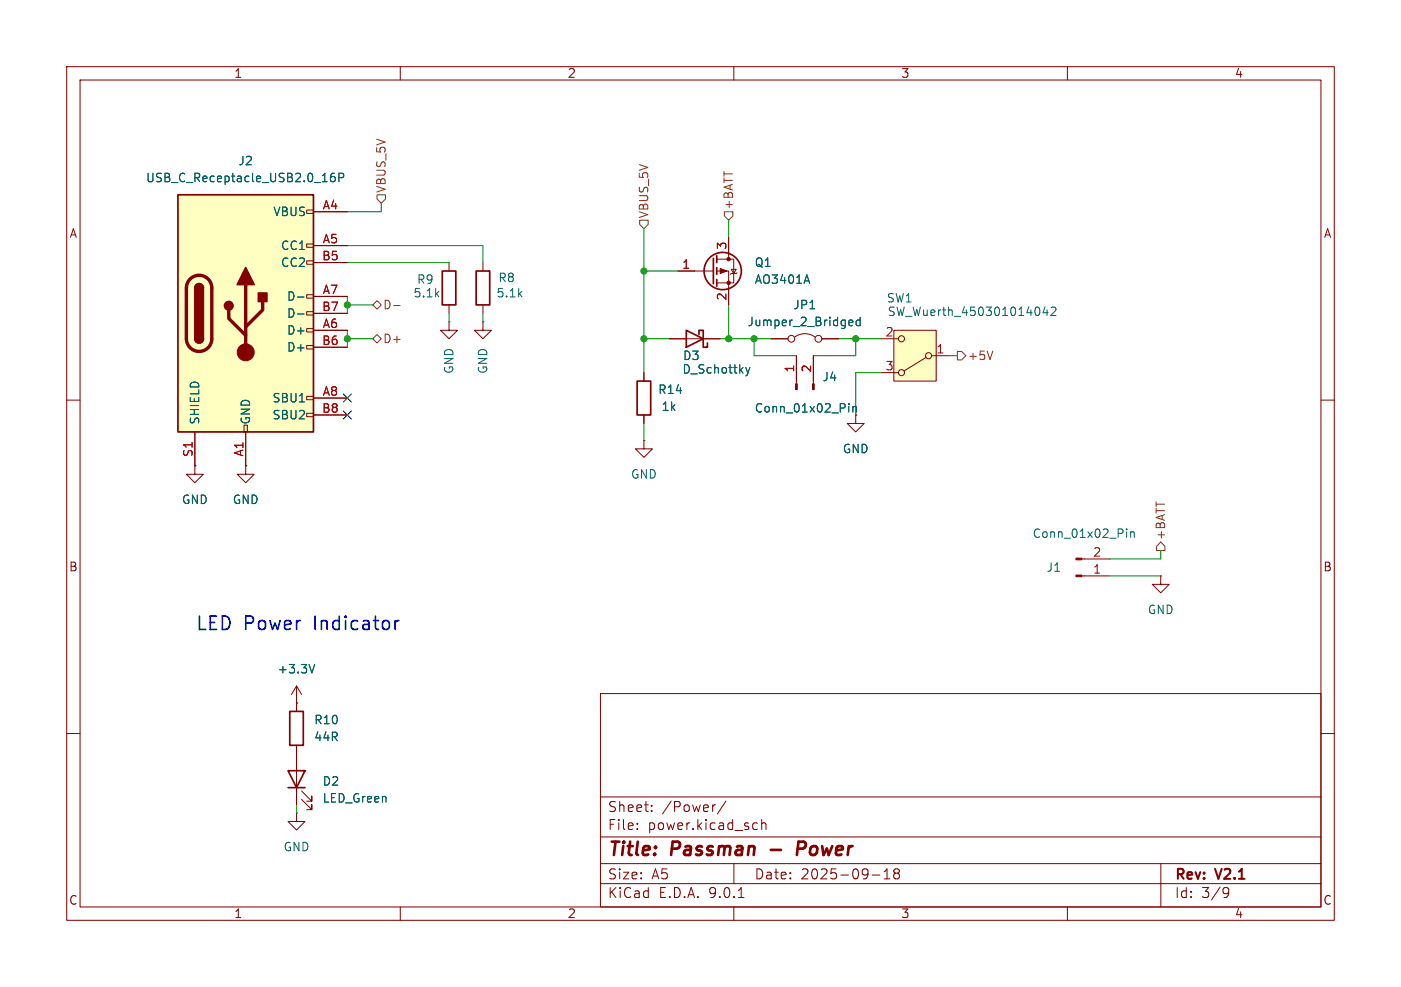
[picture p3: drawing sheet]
<svg xmlns="http://www.w3.org/2000/svg" width="210mm" height="148mm" viewBox="0 0 210 148" stroke-linecap="round" stroke-linejoin="round" font-family="sans-serif">
<g fill="none" stroke="#840000" stroke-width=".15">
<path d="M10 10h190v128h-190zM12 12h186v124h-186zM60 10v2M110 10v2M160 10v2M10 60h2M96.5 66v1.3h1.3l-1.3 1.3-1.3-1.3h1.3M96.5 66h.1M198 60h2M10 110h2M44.4 113v7.7M45.2 119.9l1.5 1.5v-.7v.7h-.7"/>
<path d="M45.2 118.6l1.5 1.5v-.7v.7h-.7M90 104h108v32h-108zM90 119.5h108M198 110h2M44.4 121.9v1.3h1.3l-1.3 1.3-1.2-1.3h1.2M44.4 121.9h.1M60 136v2M90 132.5h108M90 129.5h108M90 125.5h108M95.5 124.2v.2M95.5 123.5v.1"/>
<path d="M97.7 121.5v.2M97.7 120.8v.1M107.3 120.7l-.3 .1M108.8 120.1l-1.3 1.9M110 136v2M110 129.5v3M110.7 134.6h.8M113.1 123.4l.4 .1M113.5 124.3l-.4 .1M114.2 123.5a.37 .37 0 0 1 .6 .1v.8M114.2 122.9v1.5M130.8 131.2h1.1"/>
<path d="M132.5 131.8h.9M132.5 130.7l.5-.4v1.5M134.3 130.9l-.3 .3v.4l.3 .2 .4-.1 .1-.2v-.4l-.3-.2M134.3 130.9l-.3-.3v-.2l.3-.1 .4 .1 .1 .2v.2l-.3 .1M134.3 130.9h.2M160 136v2M174 129.5v6.5M183.6 133.1h.3l.2 .1a.99 .99 0 0 1-.3 1.4h-.3M184.2 133.7l-.3 .3h-.3"/>
</g>
<path d="M115.5 127.4h1.6M120.5 126.2h-.8l-.3 2M120.5 127.2l-.9 .1" fill="none" stroke="#840000" stroke-width=".4"/>
<path d="M43.2 115.6h2.5l-1.3 2.5zM43.2 118.1h2.5" fill="none" stroke="#840000" stroke-width=".25"/>
<path d="M26.7 29.2h20.3v35.6h-20.3z" fill="#ffffc2"/>
<g fill="none" stroke="#840000" stroke-width=".15">
<path d="M46 31.5h1v.5h-1zM46 36.6h1v.5h-1zM46 39.1h1v.5h-1zM47 31.8h5.1M47 36.8h5.1M47 39.4h5.1M67.3 39.4v1.2M72.4 39.4v1.2M107.4 38.9h2.6v3.5h-2.6M109.2 35.6v3.3M46 44.2h1v.5h-1zM46 46.7h1v.5h-1z"/>
<path d="M46 49.3h1v.5h-1zM46 51.8h1v.5h-1zM46 59.4h1v.5h-1zM47 44.5h5.1M47 47h5.1M47 49.5h5.1M47 52.1h5.1M47 59.7h5.1M67.3 48.3v1.2h1.3l-1.3 1.3-1.3-1.3h1.3M67.3 48.3h.1M67.3 45.7v1.3M72.4 48.3v1.2h1.3l-1.3 1.3-1.3-1.3h1.3"/>
<path d="M72.4 48.3h.1M72.4 45.7v1.3M101.6 40.6h5.3M107.4 40.6h1.8v5.1M109.6 40.4h.8l-.4 .6zM110.5 40.9l-.1 .1h-.8l-.1 .1M115.6 50.8h2.5M119.1 50.5a2.54 2.54 0 0 1 3.1 0M123.2 50.8h2.5M29.2 69.9v1.2h1.3l-1.3 1.3-1.3-1.3h1.3M29.2 69.9h.1M29.2 64.8v5.1"/>
<path d="M36.6 63.8h.5v1h-.5zM36.8 69.9v1.2h1.3l-1.3 1.3-1.2-1.3h1.2M36.8 69.9h.1M36.8 64.8v5.1M46 62h1v.5h-1zM47 62.2h5.1M162.2 86.4h4.2M162.2 83.8h4.2M174 86.4v1.2h1.3l-1.3 1.3-1.3-1.3h1.3M174 86.4h.1M44.4 105.4h.1M44.4 102.9l-.7 1.2"/>
<path d="M44.4 102.9l.8 1.2M44.4 102.9v3.8M44.4 111.8v1.2"/>
<circle cx="118.6" cy="50.8" r=".51"/>
<circle cx="122.7" cy="50.8" r=".51"/>
</g>
<g fill="none" stroke="#840000" stroke-width=".25">
<path d="M26.7 29.2h20.3v35.6h-20.3zM106.9 38.7v3.8M107.4 38.4v1M29.2 43.2a.64 .64 0 0 1 .6-.7 .64 .64 0 0 1 .7 .7M29.2 50.8a.64 .64 0 0 0 .6 .6 .64 .64 0 0 0 .7-.6M66.3 40.6h2v5.1h-2zM71.4 40.6h2v5.1h-2zM107.4 40.1v1M107.4 41.9v1M43.4 106.7h2.1v5.1h-2.1z"/>
<circle cx="108.3" cy="40.6" r="2.79"/>
</g>
<path d="M28.5 41.8a1.9 1.9 0 0 1 2.1-.4 1.9 1.9 0 0 1 1.1 1.8v7.6a1.91 1.91 0 0 1-1.9 1.9 1.91 1.91 0 0 1-1.9-1.9v-7.8a1.9 1.9 0 0 1 .6-1.2zM34.3 46.5v1.3l2.5 2.5M36.8 42.7v10.1M39.4 45.2v1.3l-2.6 2.5" fill="none" stroke="#840000" stroke-width=".51"/>
<g fill="#840000" stroke="#840000" stroke-width=".25">
<path d="M29.2 43.2h1.3v7.6h-1.3z"/>
<path d="M29.4 42.7a.64 .64 0 0 1 .7-.1 .64 .64 0 0 1 .4 .6h-1.3z"/>
<path d="M29.2 50.8h1.3a.64 .64 0 0 1-.7 .6 .64 .64 0 0 1-.6-.6z"/>
<path d="M36.8 40.1l1.3 2.6h-2.5z"/>
<path d="M38.7 43.9h1.3v1.3h-1.3z"/>
<circle cx="34.3" cy="45.8" r=".63"/>
</g>
<g fill="#840000" stroke="#840000" stroke-width=".15">
<path d="M107.9 40.3l1.1 .3-1.1 .4z"/>
<path d="M161.3 86.2h.9v.3h-.9z"/>
<path d="M161.3 83.7h.9v.2h-.9z"/>
<circle cx="36.8" cy="52.8" r="1.27"/>
<circle cx="109.2" cy="38.9" r=".25"/>
<circle cx="109.2" cy="42.4" r=".25"/>
</g>
<g fill="none" stroke="#006464" stroke-width=".15">
<path d="M50.1 26a.5 .5 0 0 0-.6 .5v.5l.2 .2h.3l.2-.1 .1-.4-.2-.2h-.3l-.3 .2M50.8 26.6h.6l.1-.2v-.3l-.2-.1h-.5v1.2M44.6 44.5h1M44.6 47.1h1M120.9 41.2l.5 1.3M127.3 48.8h.5M127.3 48.1l.4-.1 .1 .3-.6 .1M128.9 48.1l-.3-.1-.3 .2v.4l.2 .2h.4M128.9 47.6v1.2M168.9 79.3v.1M168.9 79.7v.9M169.5 79.7v.9"/>
<path d="M169.5 79.9l.2-.2 .3 .1v.8M47.2 99.6l-.5 1.3"/>
</g>
<path d="M134 49.5h6.3v7.7h-6.3z" fill="#ffffc2"/>
<g fill="none" stroke="#840000" stroke-width=".15">
<path d="M47 31.8h5.1M47 36.8h5.1M47 39.4h5.1M109.2 35.6v2.5M47 44.5h5.1M47 47h5.1M47 49.5h5.1M47 52.1h5.1M47 59.7h5.1M96.5 55.9v1.3M100.3 50.8h7.6M101.6 40.6h2.5"/>
<path d="M109.2 43.2v2.5M115.6 50.8h2.5M119.4 53.3v4.3M121.9 53.3v4.3M123.2 50.8h2.5M132.1 55.9h2.5M132.1 50.8h2.5M134 49.5h6.3v7.7h-6.3zM138.8 53.6l-3.3 2M139.7 53.3h2.5M29.2 69.9h.1M29.2 64.8v5.1"/>
<path d="M36.8 69.9h.1M36.8 64.8v5.1M47 62.2h5.1M96.5 62.2v1.3M128.3 62.2v1.3h1.2l-1.2 1.3-1.3-1.3h1.3M128.3 62.2h.1M44.4 105.4h.1M44.4 105.4v1.3M44.4 111.8v3.8M44.4 118.1v2.6"/>
<circle cx="135.1" cy="55.9" r=".46"/>
<circle cx="135.1" cy="50.8" r=".46"/>
<circle cx="139.2" cy="53.3" r=".46"/>
</g>
<g fill="none" stroke="#006464" stroke-width=".15">
<path d="M50.1 26a.5 .5 0 0 0-.6 .5v.5l.2 .2h.3l.2-.1 .1-.4-.2-.2h-.3l-.3 .2M50.8 26.6h.6l.1-.2v-.3l-.2-.1h-.5v1.2M44.6 44.5h1M44.6 47.1h1M111.8 55.1l.3 .9M112.1 56l-.1 .3-.2 .1M112.4 55.1l-.3 .9M120.9 41.2l.5 1.3M127.3 48.8h.5M127.3 48.1l.4-.1 .1 .3-.6 .1M128.9 48.1l-.3-.1-.3 .2v.4l.2 .2h.4M128.9 47.6v1.2"/>
<path d="M155.8 46.3v.8M156.7 46l-.4 .9h.8M157 46.5v.8M157.6 46.2l.4-.2 .2 .2 .1 .2-.8 .9h.8M127.2 60.5v.1M127.2 60.9v.9M127.8 60.9v.9M127.8 61.1l.2-.2 .3 .1 .1 .8M47.2 99.6l-.5 1.3"/>
</g>
<g fill="#840000" stroke="#840000" stroke-width=".15">
<path d="M119.3 57.6h.2v.8h-.2z"/>
<path d="M121.8 57.6h.2v.8h-.2z"/>
</g>
<path d="M95.5 57.2h2v5h-2zM102.9 49.5l2.5 1.3-2.5 1.3zM104.8 50.2v-.7h.6v2.6h.6v-.7" fill="none" stroke="#840000" stroke-width=".25"/>
<path d="M56.5 29.2h1.3v.6l-.7 .7-.6-.7zM95.9 33h1.3v.7l-.7 .6-.6-.6zM108.6 31.8h1.3v.6l-.7 .6-.6-.6zM55.9 50.8l.6-.6 .6 .6-.6 .6zM55.9 45.7l.6-.6 .6 .6-.6 .7zM59 45.8h1M143.5 52.7h.6l.7 .6-.7 .7h-.6zM148.8 52.6l-.4 1.3M174 81.3l.6 .6v.7h-1.2v-.7z" fill="none" stroke="#725600" stroke-width=".15"/>
<g fill="none" stroke="#009600" stroke-width=".15">
<path d="M52.1 36.8h20.3v2.6M52.1 39.4h15.2M57.1 30.5v1.3h-5M96.5 34.3v21.6M109.2 33v2.6M52.1 50.8h3.8M52.1 44.5v2.5M52.1 49.5v2.6M52.1 45.7h3.8M67.3 47v1.3M72.4 47v1.3M96.5 50.8h3.8"/>
<path d="M96.5 40.6h5.1M107.9 50.8h7.7M109.2 45.7v5.1M113 50.8v2.5h6.4M125.7 50.8h6.4M128.3 50.8v2.5h-6.4M132.1 55.9h-3.8v6.3M142.2 53.3h1.3M96.5 63.5v2.5M166.4 86.4h7.6M174 82.6v1.2h-7.6M44.4 120.7v1.2"/>
</g>
<path d="M51.5 59.1l1.2 1.2M52.7 59.1l-1.2 1.2M51.5 61.6l1.2 1.2M52.7 61.6l-1.2 1.2" fill="none" stroke="#000084" stroke-width=".15"/>
<path d="M59.2 93.1v1.3M59.8 93.1a.51 .51 0 0 0-.6 .3" fill="none" stroke="#0000c2" stroke-width=".25"/>
<g fill="#009600" stroke="#009600" stroke-width=".15">
<circle cx="52.1" cy="45.7" r=".46"/>
<circle cx="96.5" cy="40.6" r=".46"/>
<circle cx="109.2" cy="50.8" r=".46"/>
<circle cx="96.5" cy="50.8" r=".46"/>
<circle cx="113" cy="50.8" r=".46"/>
<circle cx="128.3" cy="50.8" r=".46"/>
<circle cx="52.1" cy="50.8" r=".46"/>
</g>
<g font-size="2.8" fill="#0000c2">
<text x="29.2" y="94.9">LED Power</text>
<text x="47.3" y="94.9">Indicator</text>
</g>
<g font-size="2.8" fill="#840000">
<text x="91" y="128.9">Title:</text>
<text x="100.7" y="128.9">Passman</text>
<text x="121.1" y="128.9">Power</text>
</g>
<g font-size="2.1" fill="#840000">
<text x="91" y="124.7">File:</text>
<text x="91" y="122">Sheet:</text>
<text x="97.1" y="124.7">power.kicad_sch</text>
<text x="99.2" y="122">/Power/</text>
<text x="91" y="134.9">KiCad</text>
<text x="91" y="132.1">Size:</text>
<text x="97.7" y="132.1">A5</text>
<text x="98.7" y="134.9">E.D.A.</text>
<text x="106.3" y="134.9">9.0.1</text>
<text x="113" y="132.1">Date:</text>
<text x="120" y="132.1">2025-09-18</text>
<text x="176" y="132.3">Rev:</text>
<text x="176" y="134.9">Id:</text>
<text x="180.1" y="134.9">3/9</text>
<text x="182.4" y="132.3">V2.1</text>
</g>
<g font-size="1.8" fill="#840000">
<text x="35" y="11.9">1</text>
<text x="85" y="11.9">2</text>
<text x="135" y="11.9">3</text>
<text x="185" y="11.9">4</text>
<text x="10.3" y="35.9">A</text>
<text x="198.4" y="35.9">A</text>
<text x="10.3" y="85.9">B</text>
<text x="198.3" y="85.9">B</text>
<text x="10.3" y="135.9">C</text>
<text x="35" y="137.9">1</text>
<text x="85" y="137.9">2</text>
<text x="135" y="137.9">3</text>
<text x="185" y="137.9">4</text>
<text x="198.3" y="135.9">C</text>
</g>
<g font-size="1.8" fill="#006464">
<text x="21.8" y="27.5">USB_C_Receptacle_USB2.0_16P</text>
<text x="35.6" y="25">J2</text>
<text x="40.9" y="32.6">VBUS</text>
<text x="42" y="37.7">CC1</text>
<text x="42" y="40.2">CC2</text>
<text x="113" y="40.2">Q1</text>
<text x="42.9" y="45.3">D-</text>
<text x="42.9" y="47.9">D-</text>
<text x="61.9" y="44.8">5.1k</text>
<text x="62.4" y="42.8">R9</text>
<text x="74.3" y="44.8">5.1k</text>
<text x="74.6" y="42.5">R8</text>
<text x="113" y="42.8">AO3401A</text>
<text x="118.8" y="46.6">JP1</text>
<text x="132.8" y="45.6">SW1</text>
<text x="133" y="47.6">SW_Wuerth_450301014042</text>
<text x="42.9" y="50.4">D+</text>
<text x="42.9" y="52.9">D+</text>
<text x="112" y="49.1">Jumper_2_Bridged</text>
<text x="68.2" y="56.2" transform="rotate(-90 68.2 56.2)">GND</text>
<text x="73.3" y="56.2" transform="rotate(-90 73.3 56.2)">GND</text>
<text x="98.6" y="59.3">R14</text>
<text x="102.2" y="56.2">D_Schottky</text>
<text x="102.3" y="54.2">D3</text>
<text x="123.2" y="57.4">J4</text>
<text x="30.1" y="63.8" transform="rotate(-90 30.1 63.8)">SHIELD</text>
<text x="37.7" y="63.8" transform="rotate(-90 37.7 63.8)">GND</text>
<text x="40.8" y="60.6">SBU1</text>
<text x="40.8" y="63.1">SBU2</text>
<text x="99.1" y="61.8">1k</text>
<text x="113" y="62.1">Conn_01x02_Pin</text>
<text x="94.5" y="72">GND</text>
<text x="126.2" y="68.2">GND</text>
<text x="27.2" y="75.8">GND</text>
<text x="34.8" y="75.8">GND</text>
<text x="154.7" y="80.9">Conn_01x02_Pin</text>
<text x="156.8" y="86">J1</text>
<text x="172" y="92.3">GND</text>
<text x="41.5" y="101.2">+3.3V</text>
<text x="47" y="108.8">R10</text>
<text x="47" y="111.4">44R</text>
<text x="48.3" y="118">D2</text>
<text x="48.3" y="120.6">LED_Green</text>
<text x="42.4" y="127.9">GND</text>
</g>
<g font-size="1.8" fill="#725600">
<text x="58" y="29" transform="rotate(-90 58 29)">VBUS_5V</text>
<text x="97.4" y="32.8" transform="rotate(-90 97.4 32.8)">VBUS_5V</text>
<text x="110.1" y="31.6" transform="rotate(-90 110.1 31.6)">+BATT</text>
<text x="57.3" y="46.6">D-</text>
<text x="57.3" y="51.7">D+</text>
<text x="145" y="54.2">+5V</text>
<text x="174.9" y="81.1" transform="rotate(-90 174.9 81.1)">+BATT</text>
</g>
<g font-size="1.8" fill="#a90000">
<text x="48.3" y="31.5">A4</text>
<text x="48.2" y="39.1">B5</text>
<text x="48.3" y="36.6">A5</text>
<text x="102.2" y="40.4">1</text>
<text x="109" y="37.5" transform="rotate(-90 109 37.5)">3</text>
<text x="48.2" y="46.7">B7</text>
<text x="48.3" y="44.2">A7</text>
<text x="109" y="45.2" transform="rotate(-90 109 45.2)">2</text>
<text x="48.2" y="51.8">B6</text>
<text x="48.3" y="49.3">A6</text>
<text x="132.6" y="50.5">2</text>
<text x="140.3" y="53.1">1</text>
<text x="48.3" y="59.4">A8</text>
<text x="119.1" y="56" transform="rotate(-90 119.1 56)">1</text>
<text x="121.7" y="56" transform="rotate(-90 121.7 56)">2</text>
<text x="132.6" y="55.6">3</text>
<text x="48.2" y="62">B8</text>
<text x="29" y="68.6" transform="rotate(-90 29 68.6)">S1</text>
<text x="36.6" y="68.6" transform="rotate(-90 36.6 68.6)">A1</text>
<text x="163.8" y="83.6">2</text>
<text x="163.8" y="86.1">1</text>
</g>
</svg>
